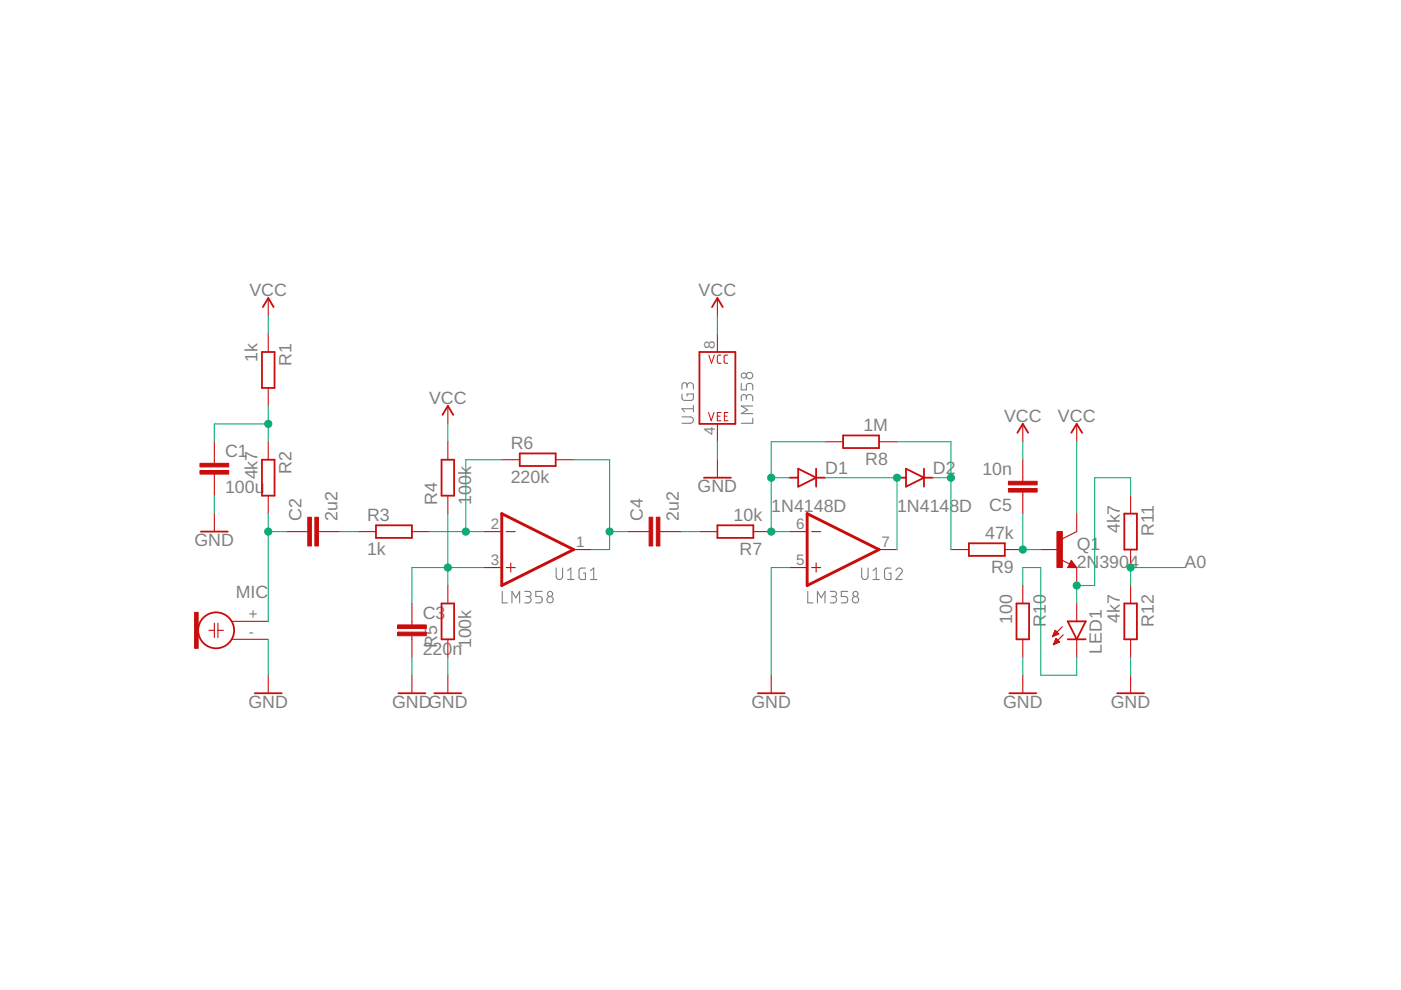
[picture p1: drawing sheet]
<svg xmlns="http://www.w3.org/2000/svg" width="297mm" height="210mm" viewBox="0 0 297 210" stroke-linecap="round" stroke-linejoin="round" font-family="sans-serif">
<g fill="none" stroke="#808080" stroke-width=".23">
<path d="M144.6 88.4h1.7a.68 .68 0 0 1 .7 .7 .68 .68 0 0 1-.7 .6h-1.7M144.6 83.5v1l.4 .4h1.7l.3-.4v-1h-1.3v.5M145.7 81.8a.68 .68 0 0 1 .6-.7 .68 .68 0 0 1 .7 .7v.7M145.7 82.2v-.5a.54 .54 0 0 0-.6-.6 .54 .54 0 0 0-.5 .6v.8M147 86.7h-2.4l.5 .6M147 86v1.3M157.2 81.3v1.4h1v-.9a.69 .69 0 0 1 .7-.5 .69 .69 0 0 1 .7 .5v.9M158.2 84.3a.68 .68 0 0 1 .7-.7 .68 .68 0 0 1 .7 .7v.7M158.2 84.7v-.5a.54 .54 0 0 0-.5-.6 .54 .54 0 0 0-.5 .6v.8M159.6 88.7v1h-2.4M159.6 86.1h-2.4l1.3 .8-1.3 .8h2.4M106.5 125.4v2.4h1.1"/>
<path d="M108.5 127.8v-2.4l.9 1.3 .8-1.3v2.4M111.3 125.4h.8a.54 .54 0 0 1 .5 .5 .54 .54 0 0 1-.5 .6h-.6M111.9 126.5a.68 .68 0 0 1 .7 .6 .68 .68 0 0 1-.7 .7h-.6M115 125.4h-1.4v1.1h.8a.69 .69 0 0 1 .6 .6 .69 .69 0 0 1-.6 .7h-.8M117.9 120.4v1.8a.68 .68 0 0 0 .7 .7 .68 .68 0 0 0 .7-.7v-1.8M120.4 121l.6-.6v2.5M120.4 122.9h1.3M124.1 120.4l-1 .1-.3 .3v1.7l.3 .4h1v-1.4h-.4M125.2 122.9h1.4M125.2 121l.7-.6v2.5M171.3 125.4v2.4h1M173.3 127.8v-2.4l.8 1.3 .8-1.3v2.4"/>
<path d="M176 125.4h.8a.54 .54 0 0 1 .6 .5 .54 .54 0 0 1-.6 .6h-.5M176.7 126.5a.68 .68 0 0 1 .7 .6 .68 .68 0 0 1-.7 .7h-.7M179.7 125.4h-1.3v1.1h.8a.69 .69 0 0 1 .5 .6 .69 .69 0 0 1-.5 .7h-.8M182.7 120.4v1.8a.68 .68 0 0 0 .7 .7 .68 .68 0 0 0 .6-.7v-1.8M185.1 122.9h1.4M185.1 121l.7-.6v2.5M188.9 120.4l-1 .1-.3 .3v1.7l.3 .4h1v-1.4h-.4M189.9 121a.66 .66 0 0 1 1-.5 .66 .66 0 0 1 .2 1l-1.2 1.4h1.4"/>
<circle cx="157.7" cy="79.6" r=".55"/>
<circle cx="158.9" cy="79.6" r=".68"/>
<circle cx="116.6" cy="125.9" r=".55"/>
<circle cx="116.6" cy="127.2" r=".68"/>
<circle cx="181.4" cy="125.9" r=".55"/>
<circle cx="181.4" cy="127.2" r=".68"/>
</g>
<g fill="none" stroke="#c90d0c" stroke-width=".23">
<path d="M56.9 63.2v3.8M56.9 70.8v3.8M152.1 63.2v3.8M152.1 70.8v3.8M45.4 93.7v4.5M56.9 82.3v3.8M56.9 93.7v3.8M95 86.1v3.8M95 93.7v3.8M106.4 97.5h3.8M117.8 97.5h3.8M152.1 89.9v3.8"/>
<path d="M152.1 97.5v3.8M174.9 93.7h3.9M186.4 93.7h3.8M216.9 89.9v3.8M216.9 97.5v4.5M228.3 89.9v3.8M45.4 100.5v4.6M45.4 108.9v3.8M56.9 105.1v3.8M60.7 112.7h4.6M67.5 112.7h4.6M75.9 112.7h3.8"/>
<path d="M87.3 112.7h3.8M95 105.1v3.8M102.6 112.7h3.8M107.3 112.7h1.9M108.3 119.4v1.9M121.6 116.5h3.8M133.1 112.7h4.5M139.9 112.7h4.6M148.3 112.7h3.8M159.7 112.7h3.8M167.3 112.7h3.8M172.1 112.7h1.9"/>
<path d="M173 119.4v1.9M186.4 116.5h3.8M201.6 116.5h3.8M213 116.5h3.9M216.9 104.3v4.6M220.7 116.5h3.8M224.9 118.7l1.9 .9M227.1 118.8l1.2 1.5h-1.9zM228.3 108.9v3.8l-3.1 1.5M239.7 105.1v3.8M239.7 116.5v3.8M44.3 133.6h1.1"/>
<path d="M45.4 132.1v3.1M46.2 133.6h1.1M46.2 132.1v3.1M49.3 135.6h7.6M49.3 131.7h7.6M87.3 128v4.5M87.3 134.8v4.6M95 124.1v3.9M95 135.6v3.8M102.6 120.3h3.8M107.3 120.3h1.9M167.3 120.3h3.8"/>
<path d="M172.1 120.3h1.9M216.9 124.1v3.9M216.9 135.6v3.8M223.1 135h.1M223.2 134.8h.4M223.3 134.6h.8M223.4 134.4h1.1M223.4 136.5h.3M223.5 134.2h.7M223.5 136.4h.6M223.6 134h.4M223.6 136.2h1"/>
<path d="M223.6 133.8h.3M223.6 136h.9M223.7 133.6l.8 .8-1.4 .6zM223.7 135.8h.6M223.8 135.6h.3M223.9 135.4l.8 .7-1.4 .6zM225.2 132.9l-2.1 2.1M225.4 134.6l-2.1 2.1M228.3 120.3v3.8M228.3 128v3.7M228.3 135.6v3.8M239.7 124.1v3.9"/>
<path d="M239.7 135.6v3.8M56.9 143.2v3.8M87.3 143.2v3.8M95 143.2v3.8M163.5 143.2v3.8M216.9 143.2v3.8M239.7 143.2v3.8"/>
</g>
<path d="M106.4 108.9l15.2 7.6-15.2 7.6zM171.1 108.9l15.3 7.6-15.3 7.6z" fill="none" stroke="#c90d0c" stroke-width=".61"/>
<g fill="none" stroke="#c90d0c" stroke-width=".38">
<path d="M55.5 74.6h2.7v7.7h-2.7zM55.7 65.1l1.2-1.9 1.1 1.9M148.3 74.6h7.6v15.3h-7.6zM151 65.1l1.1-1.9 1.1 1.9M55.5 97.5h2.7v7.6h-2.7zM93.6 97.5h2.7v7.6h-2.7zM93.8 88l1.2-1.9 1.1 1.9M110.2 96.1h7.6v2.7h-7.6zM169.2 99.4l3.8 1.9-3.8 1.9zM173 99.4v3.8M178.8 92.3h7.6v2.7h-7.6zM192.1 99.4l3.8 1.9-3.8 1.9z"/>
<path d="M195.9 99.4v3.8M215.7 91.8l1.2-1.9 1.1 1.9M227.1 91.8l1.2-1.9 1.1 1.9M42.6 112.7h5.7M79.7 111.4h7.6v2.6h-7.6zM149.2 101.3h5.8M152.1 111.4h7.6v2.6h-7.6zM167.3 101.3h1.9M173 101.3h1.9M190.2 101.3h1.9M195.9 101.3h1.9M205.4 115.2h7.6v2.7h-7.6z"/>
<path d="M227.1 119.6l.2 .4h-.5l.3-.8 .8 .9h-1.1M238.4 108.9h2.6v7.6h-2.6zM93.6 128h2.7v7.6h-2.7zM215.5 128h2.7v7.6h-2.7zM226.4 135.6h3.8M226.4 131.7h3.8l-1.9 3.9zM238.4 128h2.6v7.6h-2.6zM54 147h5.7M84.5 147h5.7M92.1 147h5.7M160.7 147h5.7M214 147h5.7"/>
<path d="M236.9 147h5.7"/>
<circle cx="45.8" cy="133.6" r="3.8"/>
</g>
<path d="M150.3 75.3l.6 1.7 .5-1.7M152.9 75.3h-.6l-.2 .4v1.1l.2 .2h.6M154.3 75.3h-.5l-.3 .4v1.1l.3 .2h.5M150.2 87.5l.6 1.7 .6-1.7M152.1 88.2h.6M152.9 87.5h-.8v1.7h.8M153.6 88.2h.6M154.3 87.5h-.7v1.7h.7" fill="none" stroke="#c90d0c" stroke-width=".21"/>
<g fill="#c90d0c" stroke="#c90d0c" stroke-width=".21">
<path d="M224.1 112.7h1.1v7.6h-1.1z"/>
<path d="M66.8 109.7h.7v6.1h-.7z"/>
<path d="M65.3 109.7h.7v6.1h-.7z"/>
<path d="M42.4 99.8h6.1v.7h-6.1z"/>
<path d="M42.4 98.2h6.1v.8h-6.1z"/>
<path d="M84.3 134h6.1v.8h-6.1z"/>
<path d="M84.3 132.5h6.1v.8h-6.1z"/>
<path d="M139.1 109.7h.8v6.1h-.8z"/>
<path d="M137.6 109.7h.8v6.1h-.8z"/>
<path d="M213.8 102h6.1v.8h-6.1z"/>
<path d="M213.8 103.6h6.1v.7h-6.1z"/>
<path d="M41.3 129.8h.7v7.7h-.7z"/>
</g>
<g fill="none" stroke="#0dab76" stroke-width=".23">
<path d="M56.9 67v3.8M152.1 67v3.8M56.9 86.1v7.6M56.9 89.9h-11.5v3.8M95 89.9v3.8M106.4 97.5h-7.6v15.2M121.6 97.5h7.6v19h-3.8M152.1 93.7v3.8M174.9 93.7h-11.4v19h3.8M190.2 93.7h11.4v22.8M216.9 93.7v3.8M228.3 93.7v15.2"/>
<path d="M45.4 105.1v3.8M56.9 108.9v22.8M56.9 112.7h3.8M72.1 112.7h3.8M91.1 112.7h11.5M95 108.9v15.2M129.2 112.7h3.9M144.5 112.7h3.8M163.5 101.3h3.8M174.9 101.3h15.3v15.2M197.8 101.3h3.8M216.9 108.9v7.6h3.8"/>
<path d="M239.7 105.1v-3.8h-7.6v22.8h-3.8v3.9M56.9 135.6v7.6M87.3 139.4v3.8M95 139.4v3.8M102.6 120.3h-15.3v7.7M167.3 120.3h-3.8v22.9M216.9 124.1v-3.8h3.8v22.9h7.6v-3.8M216.9 139.4v3.8M239.7 139.4v3.8M251.1 120.3h-11.4v3.8"/>
</g>
<g fill="#0dab76" stroke="#0dab76" stroke-width=".21">
<circle cx="56.9" cy="112.7" r=".76"/>
<circle cx="56.9" cy="89.9" r=".76"/>
<circle cx="95" cy="120.3" r=".76"/>
<circle cx="98.8" cy="112.7" r=".76"/>
<circle cx="129.2" cy="112.7" r=".76"/>
<circle cx="163.5" cy="112.7" r=".76"/>
<circle cx="163.5" cy="101.3" r=".76"/>
<circle cx="190.2" cy="101.3" r=".76"/>
<circle cx="201.6" cy="101.3" r=".76"/>
<circle cx="216.9" cy="116.5" r=".76"/>
<circle cx="228.3" cy="124.1" r=".76"/>
<circle cx="239.7" cy="120.3" r=".76"/>
</g>
<g font-size="3.8" fill="#808080">
<text x="52.9" y="62.8">VCC</text>
<text x="148.1" y="62.8">VCC</text>
<text x="54.6" y="76.7" transform="rotate(-90 54.6 76.7)">1k</text>
<text x="61.8" y="77.6" transform="rotate(-90 61.8 77.6)">R1</text>
<text x="91" y="85.7">VCC</text>
<text x="212.9" y="89.5">VCC</text>
<text x="224.3" y="89.5">VCC</text>
<text x="108.3" y="95.2">R6</text>
<text x="183.1" y="91.4">1M</text>
<text x="47.7" y="96.9">C1</text>
<text x="54.6" y="101.7" transform="rotate(-90 54.6 101.7)">4k7</text>
<text x="61.8" y="100.4" transform="rotate(-90 61.8 100.4)">R2</text>
<text x="175" y="100.6">D1</text>
<text x="183.5" y="98.6">R8</text>
<text x="197.8" y="100.6">D2</text>
<text x="208.3" y="100.7">10n</text>
<text x="47.7" y="104.5">100u</text>
<text x="92.7" y="107" transform="rotate(-90 92.7 107)">R4</text>
<text x="99.9" y="107" transform="rotate(-90 99.9 107)">100k</text>
<text x="108.3" y="102.4">220k</text>
<text x="147.9" y="104.3">GND</text>
<text x="63.9" y="110.4" transform="rotate(-90 63.9 110.4)">C2</text>
<text x="71.5" y="110.4" transform="rotate(-90 71.5 110.4)">2u2</text>
<text x="77.8" y="110.5">R3</text>
<text x="136.3" y="110.4" transform="rotate(-90 136.3 110.4)">C4</text>
<text x="143.9" y="110.4" transform="rotate(-90 143.9 110.4)">2u2</text>
<text x="155.5" y="110.4">10k</text>
<text x="163.5" y="108.6">1N4148D</text>
<text x="190.2" y="108.6">1N4148D</text>
<text x="209.7" y="108.3">C5</text>
<text x="237.4" y="113.1" transform="rotate(-90 237.4 113.1)">4k7</text>
<text x="244.6" y="113.6" transform="rotate(-90 244.6 113.6)">R11</text>
<text x="41.2" y="115.8">GND</text>
<text x="77.8" y="117.7">1k</text>
<text x="156.8" y="117.6">R7</text>
<text x="208.9" y="114.2">47k</text>
<text x="228.3" y="116.5">Q1</text>
<text x="210.1" y="121.4">R9</text>
<text x="228.3" y="120.3">2N</text>
<text x="233.1" y="120.3">3904</text>
<text x="251.1" y="120.3">A0</text>
<text x="50" y="126.8">MIC</text>
<text x="89.6" y="131.2">C3</text>
<text x="92.7" y="137.5" transform="rotate(-90 92.7 137.5)">R5</text>
<text x="99.9" y="137.5" transform="rotate(-90 99.9 137.5)">100k</text>
<text x="214.6" y="132.3" transform="rotate(-90 214.6 132.3)">100</text>
<text x="221.8" y="133" transform="rotate(-90 221.8 133)">R10</text>
<text x="237.4" y="132.1" transform="rotate(-90 237.4 132.1)">4k7</text>
<text x="244.6" y="133" transform="rotate(-90 244.6 133)">R12</text>
<text x="89.6" y="138.8">220</text>
<text x="95.9" y="138.8">n</text>
<text x="233.6" y="138.6" transform="rotate(-90 233.6 138.6)">LED1</text>
<text x="52.7" y="150">GND</text>
<text x="83.1" y="150">GNDGND</text>
<text x="159.3" y="150">GND</text>
<text x="212.7" y="150">GND</text>
<text x="235.5" y="150">GND</text>
</g>
<g font-size="3.2" fill="#808080">
<text x="151.6" y="74.1" transform="rotate(-90 151.6 74.1)">8</text>
<text x="151.6" y="92.2" transform="rotate(-90 151.6 92.2)">4</text>
<text x="104.1" y="112.2">2</text>
<text x="168.8" y="112.2">6</text>
<text x="104.1" y="119.8">3</text>
<text x="122.2" y="116">1</text>
<text x="168.8" y="119.8">5</text>
<text x="186.9" y="116">7</text>
<text x="52.8" y="131.2">+</text>
<text x="52.8" y="135">-</text>
</g>
</svg>
